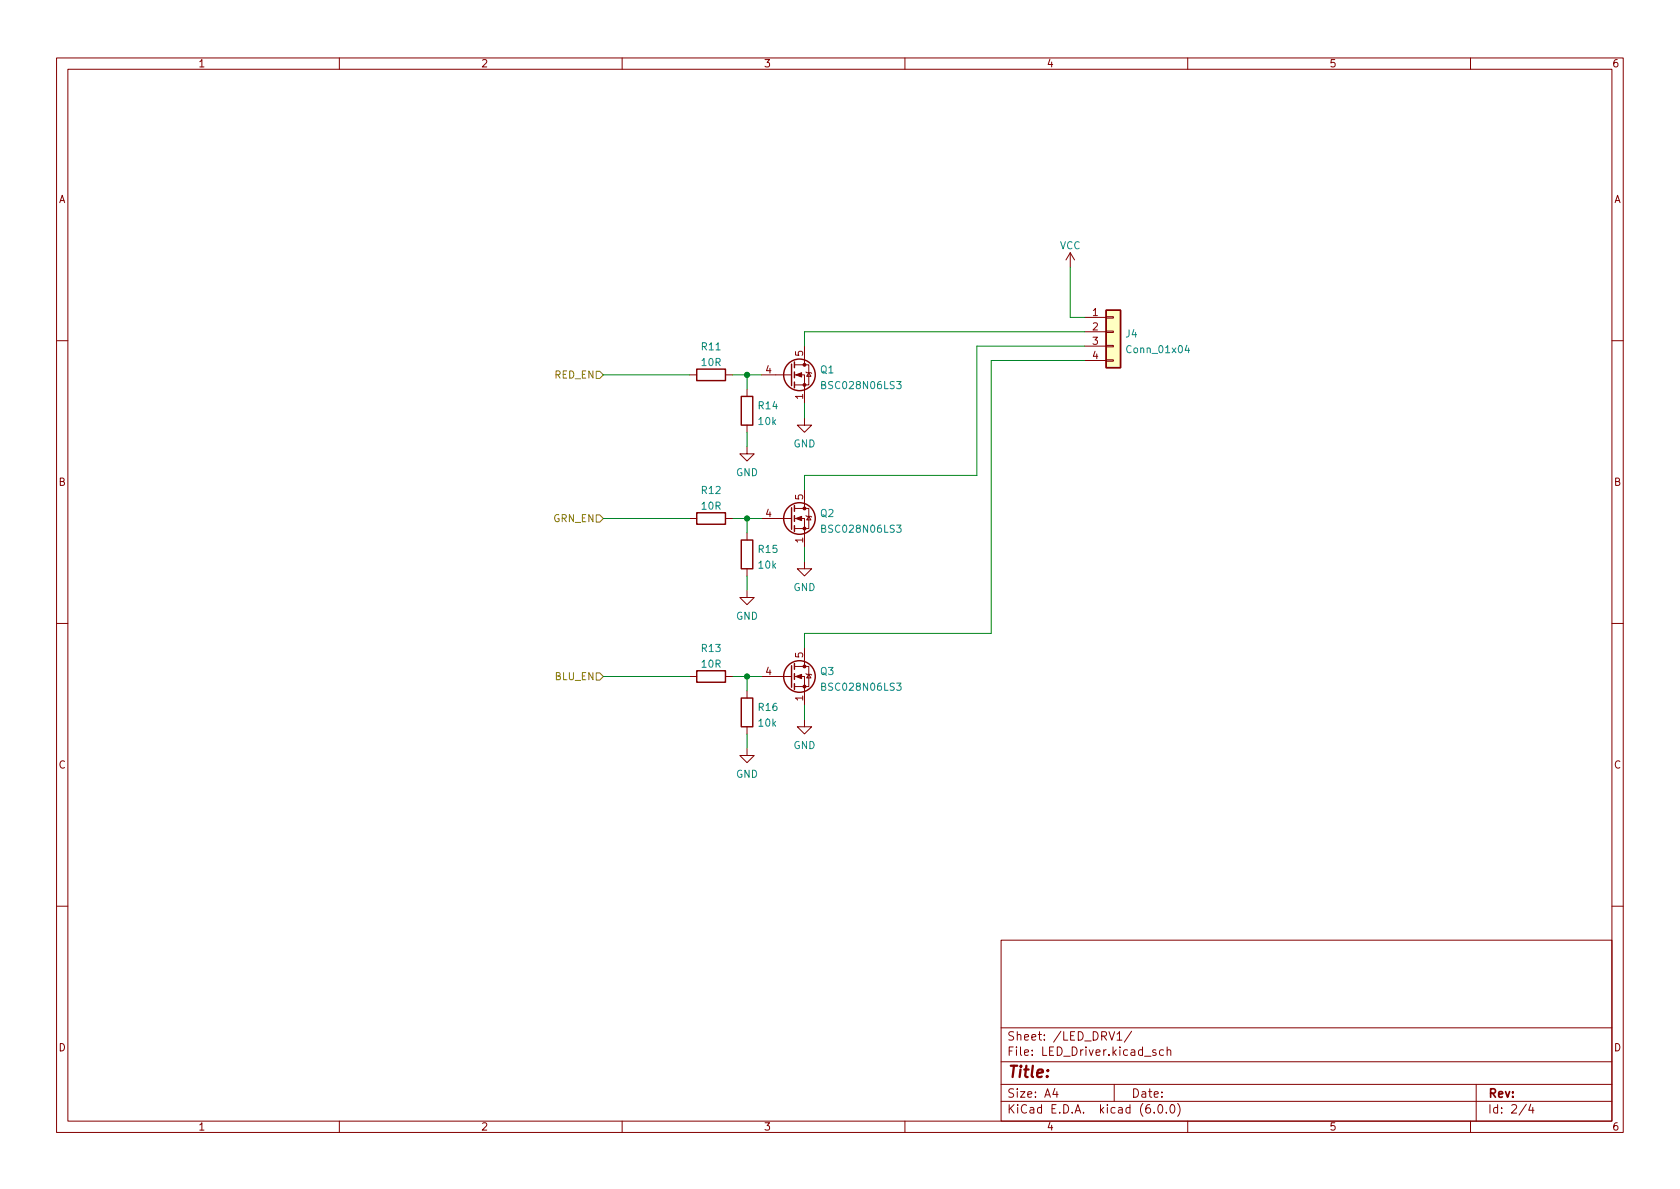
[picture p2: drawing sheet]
<svg xmlns="http://www.w3.org/2000/svg" width="297mm" height="210mm" viewBox="0 0 297 210" stroke-linecap="round" stroke-linejoin="round" font-family="sans-serif">
<g fill="none" stroke="#840000" stroke-width=".18">
<path d="M10 10.2h277v190.1h-277zM12 12.2h273v186.1h-273zM60 10.2v2M110 10.2v2M160 10.2v2M210 10.2v2M260 10.2v2M189.2 44.7l-.7 1.3M189.2 44.7v2.5M189.2 44.7l.8 1.3M191.8 56.1h3.8M191.8 58.7h3.8"/>
<path d="M195.6 58.5h1.2v.3h-1.2zM195.6 56h1.2v.3h-1.2zM10 60.2h2M121.9 66.3h1.3M128.3 66.3h1.2M132.1 79v1.3h1.2l-1.2 1.2-1.3-1.2h1.3M132.1 68.8v1.3M132.1 75.2v1.2M134.6 66.3h5.4M140.5 66.3h1.7v5.1M140.5 64.5h2.5v3.6h-2.5M142.2 73.9v1.3h1.3l-1.3 1.2-1.2-1.2h1.2"/>
<path d="M142.2 61.2v3.3M142.5 65.8l.1 .1h.8l.1 .1M143 65.9l.4 .6h-.8zM191.8 61.2h3.8M191.8 63.7h3.8M195.6 63.6h1.2v.3h-1.2zM195.6 61.1h1.2v.2h-1.2zM285 60.2h2M121.9 91.7h1.3M128.3 91.7h1.2M132.1 94.2v1.3M134.6 91.7h5.4"/>
<path d="M140.5 91.7h1.7v5.1M140.5 89.9h2.5v3.6h-2.5M142.2 99.3v1.3h1.3l-1.3 1.2-1.2-1.2h1.2M142.2 86.6v3.3M142.5 91.2l.1 .1h.8l.1 .1M143 91.3l.4 .6h-.8zM10 110.2h2M121.9 119.6h1.3M128.3 119.6h1.2M132.1 104.4v1.3h1.2l-1.2 1.2-1.3-1.2h1.3M132.1 100.6v1.2M134.6 119.6h5.4"/>
<path d="M140.5 119.6h1.7v5.1M140.5 117.9h2.5v3.5h-2.5M142.2 114.5v3.4M142.5 119.1l.1 .1h.8l.1 .2M143 119.2l.4 .7h-.8zM285 110.2h2M132.1 132.3v1.3h1.2l-1.2 1.3-1.3-1.3h1.3M132.1 122.2v1.2M132.1 128.5v1.3M142.2 127.2v1.3h1.3l-1.3 1.3-1.2-1.3h1.2M10 160.2h2M177 166.3h108v32h-108z"/>
<path d="M285 160.2h2M60 198.3v2M110 198.3v2M160 198.3v2M177 194.8h108M177 191.8h108M177 187.8h108M177 181.8h108M186.5 192.5l-.4 1h1M186.9 193v1M197 191.8v3M197.5 182.9l.4-.5v1.5"/>
<path d="M197.5 183.9h.9M200.1 182.4l-1.3 1.9M204.1 196.7v.1M204.4 185.7l-.4-.1-.2 .2 .1 .3 .5 .1v.4h-.6M204.9 195.4l.2-.1a.81 .81 0 0 1 .6 .7 .81 .81 0 0 1-.3 .8h-.2a.81 .81 0 0 1-.6-.6 .81 .81 0 0 1 .3-.8zM205.7 185.7l-.4-.1-.3 .3v.4l.1 .3h.6M206.2 196.7v.1M206.4 185.8l.2-.2 .3 .1 .1 .9M206.4 185.1v1.5M207.1 195.4l.1-.1a.81 .81 0 0 1 .6 .7 .81 .81 0 0 1-.3 .8h-.1a.81 .81 0 0 1-.6-.6 .81 .81 0 0 1 .3-.8zM208.2 195.1a1.72 1.72 0 0 1 0 2.3M210 198.3v2"/>
<path d="M260 198.3v2M261 191.8v6.5M269.9 195.3l-1.3 1.9M270.6 195.3l-.3 1h.9M271 195.8v1"/>
</g>
<g fill="none" stroke="#840000" stroke-width=".25">
<path d="M195.6 54.9h2.5v10.1h-2.5zM123.2 65.3h5.1v2h-5.1zM131.1 70.1h2v5.1h-2zM140 64.4v3.8M140.5 64v1M140.5 65.8v1M140.5 67.6v1M123.2 90.7h5.1v2h-5.1zM131.1 95.5h2v5.1h-2zM140 89.8v3.8M140.5 89.4v1M140.5 91.2v1"/>
<path d="M140.5 93v1M123.2 118.6h5.1v2h-5.1zM140 117.7v3.8M140.5 117.3v1.1M140.5 119.1v1M131.1 123.4h2v5.1h-2zM140.5 120.9v1"/>
<circle cx="141.4" cy="66.3" r="2.79"/>
<circle cx="141.4" cy="91.7" r="2.79"/>
<circle cx="141.4" cy="119.6" r="2.79"/>
</g>
<g fill="#840000" stroke="#840000" stroke-width=".18">
<path d="M140.7 91.7l1-.4v.8z"/>
<path d="M140.7 119.6l1-.4v.8z"/>
<path d="M140.7 66.3l1-.4v.8z"/>
<circle cx="142.2" cy="93.5" r=".25"/>
<circle cx="142.2" cy="89.9" r=".25"/>
<circle cx="142.2" cy="121.4" r=".25"/>
<circle cx="142.2" cy="117.9" r=".25"/>
<circle cx="142.2" cy="68.1" r=".25"/>
<circle cx="142.2" cy="64.5" r=".25"/>
</g>
<path d="M158.5 67.5h.8l-.4 .4 .4 .2v.5l-.2 .1-.6-.1M209.8 61l-.3 1h.8M210.1 61.5v.9M158.5 92.9h.8l-.4 .4 .4 .2v.5l-.2 .1-.6-.1M158.5 120.8h.8l-.4 .5 .4 .1v.5l-.2 .2-.6-.2" fill="none" stroke="#008484" stroke-width=".18"/>
<path d="M195.6 54.9h2.5v10.1h-2.5z" fill="#ffffc2" stroke="#ffffc2" stroke-width=".18"/>
<path d="M105.4 65.7h.6l.7 .6-.7 .6h-.6zM105.4 91.1h.6l.7 .6-.7 .6h-.6zM105.4 119h.6l.7 .6-.7 .7h-.6z" fill="none" stroke="#848400" stroke-width=".18"/>
<g fill="none" stroke="#008400" stroke-width=".18">
<path d="M189.2 47.2v8.9h2.6M191.8 58.7h-49.6v2.5M106.7 66.3h15.2M129.5 66.3h5.1M132.1 66.3v2.5M132.1 76.4v2.6M142.2 71.4v2.5M191.8 61.2h-19.1v22.9h-30.5v2.5M191.8 63.7h-16.5v48.3h-33.1v2.5M106.7 91.7h15.2M129.5 91.7h5.1M132.1 91.7v2.5"/>
<path d="M142.2 96.8v2.5M106.7 119.6h15.2M129.5 119.6h5.1M132.1 101.8v2.6M132.1 119.6v2.6M132.1 129.8v2.5M142.2 124.7v2.5"/>
</g>
<g fill="#008400" stroke="#008400" stroke-width=".18">
<circle cx="132.1" cy="91.7" r=".46"/>
<circle cx="132.1" cy="119.6" r=".46"/>
<circle cx="132.1" cy="66.3" r=".46"/>
</g>
<text font-size="2.8" fill="#840000" x="178" y="190.6">Title:</text>
<g font-size="2.1" fill="#840000">
<text x="178" y="184">Sheet: /LED_DRV1/</text>
<text x="178" y="186.7">File: LED_Driver.kicad_sch</text>
<text x="178" y="196.9">KiCad E.D.A. kicad (6.0.0)</text>
<text x="178" y="194.1">Size: A4</text>
<text x="200" y="194.1">Date:</text>
<text x="263" y="194.1">Rev:</text>
<text x="263" y="196.9">Id: 2/4</text>
</g>
<g font-size="1.8" fill="#840000">
<text x="35" y="11.9">1</text>
<text x="85" y="11.9">2</text>
<text x="135" y="11.9">3</text>
<text x="185" y="11.9">4</text>
<text x="235" y="11.9">5</text>
<text x="285" y="11.9">6</text>
<text x="10.3" y="35.9">A</text>
<text x="285.3" y="35.9">A</text>
<text x="193.2" y="55.9">1</text>
<text x="193.2" y="58.4">2</text>
<text x="142" y="63" transform="rotate(-90 142 63)">5</text>
<text x="193.2" y="61">3</text>
<text x="193.2" y="63.5">4</text>
<text x="135.4" y="66">4</text>
<text x="142" y="70.6" transform="rotate(-90 142 70.6)">1</text>
<text x="10.3" y="85.9">B</text>
<text x="142" y="88.4" transform="rotate(-90 142 88.4)">5</text>
<text x="285.3" y="85.9">B</text>
<text x="135.4" y="91.4">4</text>
<text x="142" y="96" transform="rotate(-90 142 96)">1</text>
<text x="135.4" y="119.4">4</text>
<text x="142" y="116.3" transform="rotate(-90 142 116.3)">5</text>
<text x="142" y="123.9" transform="rotate(-90 142 123.9)">1</text>
<text x="10.3" y="135.9">C</text>
<text x="285.3" y="135.9">C</text>
<text x="10.3" y="185.9">D</text>
<text x="285.3" y="185.9">D</text>
<text x="35" y="199.9">1</text>
<text x="85" y="199.9">2</text>
<text x="135" y="199.9">3</text>
<text x="185" y="199.9">4</text>
<text x="235" y="199.9">5</text>
<text x="285" y="199.9">6</text>
</g>
<g font-size="1.8" fill="#008484">
<text x="187.4" y="44.1">VCC</text>
<text x="199.1" y="59.7">J4</text>
<text x="124.1" y="61.9">R11</text>
<text x="124.1" y="64.7">10R</text>
<text x="199.5" y="62.4">Conn_01x04</text>
<text x="145.1" y="66">Q1</text>
<text x="145.7" y="68.8">BSC028N06LS3</text>
<text x="134.2" y="72.4">R14</text>
<text x="134.2" y="75.1">10k</text>
<text x="140.3" y="79.1">GND</text>
<text x="124.1" y="87.3">R12</text>
<text x="130.1" y="84.2">GND</text>
<text x="124.1" y="90.1">10R</text>
<text x="145.1" y="91.4">Q2</text>
<text x="145.7" y="94.2">BSC028N06LS3</text>
<text x="134.2" y="97.8">R15</text>
<text x="134.2" y="100.5">10k</text>
<text x="140.3" y="104.5">GND</text>
<text x="130.1" y="109.6">GND</text>
<text x="124.1" y="115.3">R13</text>
<text x="124.1" y="118.1">10R</text>
<text x="145.1" y="119.4">Q3</text>
<text x="134.2" y="125.7">R16</text>
<text x="145.7" y="122.1">BSC028N06LS3</text>
<text x="134.2" y="128.5">10k</text>
<text x="130.1" y="137.5">GND</text>
<text x="140.3" y="132.4">GND</text>
</g>
<g font-size="1.8" fill="#848400">
<text x="98" y="66.9">RED_EN</text>
<text x="97.8" y="92.3">GRN_EN</text>
<text x="98.1" y="120.3">BLU_EN</text>
</g>
</svg>
